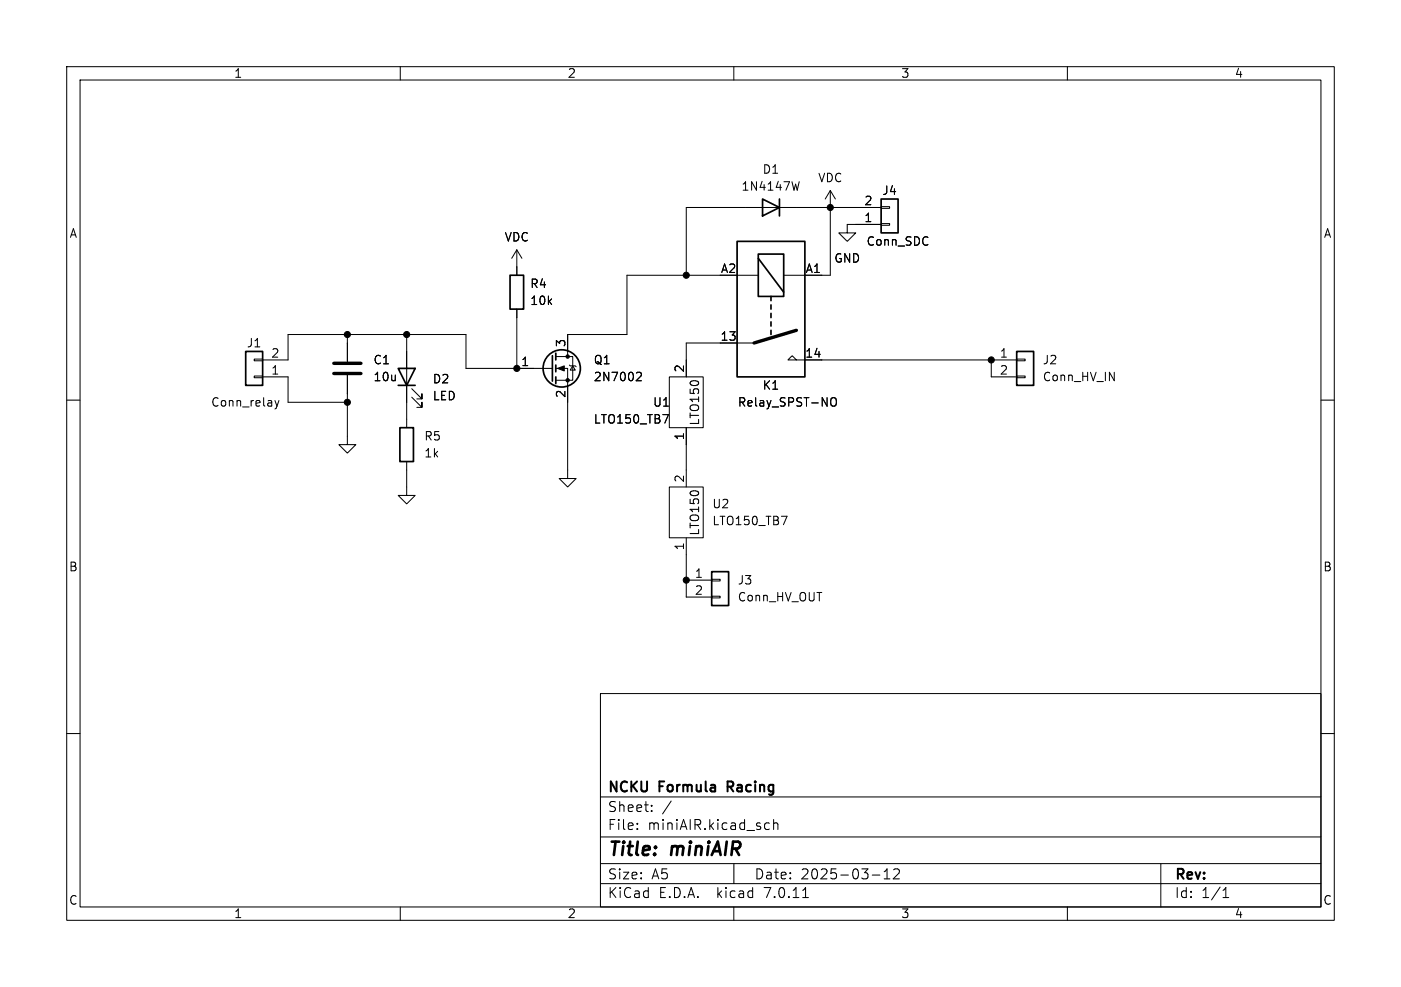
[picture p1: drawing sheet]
<svg xmlns="http://www.w3.org/2000/svg" width="210mm" height="148mm" viewBox="0 0 210 148" stroke-linecap="round" stroke-linejoin="round" font-family="sans-serif">
<g fill="none" stroke="#000" stroke-width=".15">
<path d="M10 10h190v128h-190zM12 12h186v124h-186zM60 10v2M110 10v2M160 10v2M77.5 37.5l-.8 1.2M77.5 37.5v3.8M77.5 37.5l.7 1.2M119.8 27.2l-.3 1.3M124.5 28.6v12.7h-7M124.5 28.6l-.8 1.2M124.5 28.6l.7 1.2"/>
<path d="M132.1 31h1.2v.2h-1.2zM132.1 33.5h1.2v.3h-1.2zM132.1 33.7h-5.1v1.2h1.3l-1.3 1.3-1.3-1.3h1.3M132.1 31.1h-29.2v10.2M10 60h2M38.1 53.8h1.3v.3h-1.3zM38.1 56.4h1.3v.2h-1.3zM39.4 56.5h3.8v3.8h8.9M39.4 54h3.8v-3.8h26.6v5h13M52.1 56.3v10.4h1.2l-1.2 1.2-1.3-1.2h1.3M52.1 50.2v4M61 50.2v13.9"/>
<path d="M61.7 59.6l1.5 1.5v-.8v.8h-.7M61.7 58.3l1.5 1.5v-.7v.7h-.7M77.5 46.4v8.8M83.3 55.2h1.8v16.6h1.3l-1.3 1.2-1.3-1.2h1.3M83.3 53.5h2.6v3.5h-2.6M85.3 54.7l.2 .2h.7l.2 .1M85.9 54.9l.3 .6h-.7zM95.6 55.8l.4 .1 .1 .3-.7 .9h.7M100.3 56.5h5.1v7.6h-5.1zM107.9 41.3h-13.9v8.9h-8.9v3.3M110.5 41.3h3.2M113 51.4h-10.1v5.1"/>
<path d="M119.4 54l-.7-.7-.6 .7h34.3M124.7 59.7a.42 .42 0 0 1 .4 0 .42 .42 0 0 1 .3 .4v.4a.42 .42 0 0 1-.5 .4 .42 .42 0 0 1-.4-.4v-.4zM148.6 54v2.5h3.8M152.4 56.4h1.3v.2h-1.3zM152.4 53.8h1.3v.3h-1.3zM198 60h2M41.2 60.1l.3 .8M41.5 60.9l-.1 .3-.2 .1M41.8 60.1l-.3 .8M61 69.2v5.1h1.2l-1.2 1.3-1.3-1.3h1.3M99.4 62.2h.8l-.5 1.2M100.3 73h5.1v7.6h-5.1z"/>
<path d="M102.9 64.1v8.9M117.1 77.4h.9l-.6 1.3M102.9 80.6v8.9h3.8M102.9 87h3.8M106.7 89.4h1.2v.3h-1.2zM106.7 86.9h1.2v.2h-1.2zM10 110h2M90 104h108v32h-108zM90 119.5h108M198 110h2M60 136v2M90 132.5h108"/>
<path d="M90 129.5h108M90 125.5h108M95.5 124.2v.2M95.5 123.5v.1M97.7 121.5v.2M97.7 120.8v.1M100.6 120.1l-1.3 1.9M110 136v2M110 129.5v3M114.8 124.3h.5M114.8 123.5h.5M116 123.5a.37 .37 0 0 1 .6 .1v.8"/>
<path d="M116 122.9v1.5M120.3 134.6h.9M130.8 131.2h1.1M132.5 131.8h.9M132.5 130.7l.5-.4v1.5M134 130.4l.2-.1 .5 .1a.41 .41 0 0 1 .1 .5l-.9 .9h.9M160 136v2M174 129.5v6.5M183.3 134.6h.9M183.3 133.5l.5-.4v1.5"/>
</g>
<path d="M109.1 118h.5M109.6 117.2h-.5v1.5" fill="none" stroke="#000" stroke-width=".3"/>
<g fill="none" stroke="#000" stroke-width=".25">
<path d="M110.5 36.2h10.1v20.3h-10.1zM113.7 38.1h3.8v6.4h-3.8zM113.7 38.7l3.8 5.1M114.3 29.8l2.5 1.3-2.5 1.3zM116.8 29.8v2.6M132.1 29.8h2.5v5.1h-2.5zM36.8 52.7h2.6v5.1h-2.6zM59.7 55.2h2.5l-1.2 2.6zM59.7 57.8h2.5M76.5 41.3h2v5.1h-2zM82.8 53.3v3.9M83.3 53v1"/>
<path d="M83.3 54.7v1.1M83.3 56.5v1M115.6 44.5v.6M115.6 45.7v.7M115.6 47v.6M115.6 48.3v.6M115.6 49.5v.7M152.4 52.7h2.5v5.1h-2.5zM59.9 64.1h2.1v5.1h-2.1zM106.7 85.7h2.5v5.1h-2.5z"/>
<circle cx="84.2" cy="55.2" r="2.79"/>
</g>
<path d="M50 56h4.1M50 54.5h4.1M119.4 49.5l-6.4 1.9" fill="none" stroke="#000" stroke-width=".51"/>
<g fill="#000" stroke="#000" stroke-width=".15">
<path d="M83.6 55.2l1-.3v.7z"/>
<circle cx="124.5" cy="31.1" r=".46"/>
<circle cx="52.1" cy="50.2" r=".46"/>
<circle cx="61" cy="50.2" r=".46"/>
<circle cx="77.5" cy="55.2" r=".46"/>
<circle cx="85.1" cy="53.5" r=".25"/>
<circle cx="85.1" cy="57" r=".25"/>
<circle cx="102.9" cy="41.3" r=".46"/>
<circle cx="148.6" cy="54" r=".46"/>
<circle cx="52.1" cy="60.3" r=".46"/>
<circle cx="102.9" cy="87" r=".46"/>
</g>
<path d="M103.5 57.6l-.1-.1a.68 .68 0 0 1 .7-.4 .68 .68 0 0 1 .6 .4v.1M103.5 74.1l-.1-.1a.68 .68 0 0 1 .7-.4 .68 .68 0 0 1 .6 .4v.1" fill="none" stroke="#000" stroke-width=".16"/>
<g font-size="2.8">
<text x="91" y="128.9">Title:</text>
<text x="100.7" y="128.9">miniAIR</text>
</g>
<g font-size="2.1">
<text x="91" y="119.2">NCKU</text>
<text x="98.9" y="119.2">Formula</text>
<text x="109.7" y="119.2">Racing</text>
<text x="91" y="124.7">File:</text>
<text x="91" y="122">Sheet:</text>
<text x="97.1" y="124.7">miniAIR.kicad_sch</text>
<text x="91" y="134.9">KiCad</text>
<text x="91" y="132.1">Size:</text>
<text x="97.7" y="132.1">A5</text>
<text x="98.7" y="134.9">E.D.A.</text>
<text x="107.6" y="134.9">kicad</text>
<text x="113" y="132.1">Date:</text>
<text x="114.9" y="134.9">7.0.11</text>
<text x="120" y="132.1">2025-03-12</text>
<text x="176" y="132.3">Rev:</text>
<text x="176" y="134.9">Id:</text>
<text x="180.1" y="134.9">1/1</text>
</g>
<g font-size="1.8">
<text x="35" y="11.9">1</text>
<text x="85" y="11.9">2</text>
<text x="135" y="11.9">3</text>
<text x="185" y="11.9">4</text>
<text x="111.1" y="28.8">1N4147W</text>
<text x="114.2" y="26.3">D1</text>
<text x="122.5" y="27.5">VDC</text>
<text x="132.2" y="29.4">J4</text>
<text x="10.3" y="35.9">A</text>
<text x="129.5" y="33.4">1</text>
<text x="129.5" y="30.9">2</text>
<text x="198.4" y="35.9">A</text>
<text x="75.6" y="36.4">VDC</text>
<text x="108" y="41">A2</text>
<text x="120.7" y="41">A1</text>
<text x="125" y="39.6">GND</text>
<text x="129.8" y="37.1">Conn_SDC</text>
<text x="79.4" y="43.4">R4</text>
<text x="79.4" y="45.9">10k</text>
<text x="36.9" y="52.3">J1</text>
<text x="40.6" y="53.7">2</text>
<text x="84.8" y="52.1" transform="rotate(-90 84.8 52.1)">3</text>
<text x="107.9" y="51.2">13</text>
<text x="120.6" y="53.7">14</text>
<text x="149.8" y="53.7">1</text>
<text x="40.6" y="56.3">1</text>
<text x="55.9" y="54.8">C1</text>
<text x="55.9" y="57.4">10u</text>
<text x="64.8" y="57.7">D2</text>
<text x="78" y="55">1</text>
<text x="84.8" y="59.8" transform="rotate(-90 84.8 59.8)">2</text>
<text x="88.9" y="54.8">Q1</text>
<text x="88.9" y="57.4">2N7002</text>
<text x="102.6" y="56" transform="rotate(-90 102.6 56)">2</text>
<text x="114.2" y="58.6">K1</text>
<text x="149.8" y="56.3">2</text>
<text x="156.2" y="54.8">J2</text>
<text x="156.2" y="57.4">Conn_HV_IN</text>
<text x="31.6" y="61.2">Conn_relay</text>
<text x="64.8" y="60.2">LED</text>
<text x="88.9" y="63.7">LTO150_TB7</text>
<text x="97.8" y="61.2">U1</text>
<text x="105" y="64.5" transform="rotate(-90 105 64.5)">LTO150</text>
<text x="110.5" y="61.2">Relay_SPST-NO</text>
<text x="63.5" y="66.3">R5</text>
<text x="63.5" y="68.8">1k</text>
<text x="102.6" y="66.1" transform="rotate(-90 102.6 66.1)">1</text>
<text x="102.6" y="72.5" transform="rotate(-90 102.6 72.5)">2</text>
<text x="106.7" y="76.4">U2</text>
<text x="102.6" y="82.6" transform="rotate(-90 102.6 82.6)">1</text>
<text x="105" y="81" transform="rotate(-90 105 81)">LTO150</text>
<text x="106.7" y="79">LTO150_TB7</text>
<text x="10.3" y="85.9">B</text>
<text x="104.1" y="86.7">1</text>
<text x="104.1" y="89.3">2</text>
<text x="110.5" y="87.9">J3</text>
<text x="198.3" y="85.9">B</text>
<text x="110.5" y="90.4">Conn_HV_OUT</text>
<text x="10.3" y="135.9">C</text>
<text x="35" y="137.9">1</text>
<text x="85" y="137.9">2</text>
<text x="135" y="137.9">3</text>
<text x="185" y="137.9">4</text>
<text x="198.3" y="135.9">C</text>
</g>
</svg>
